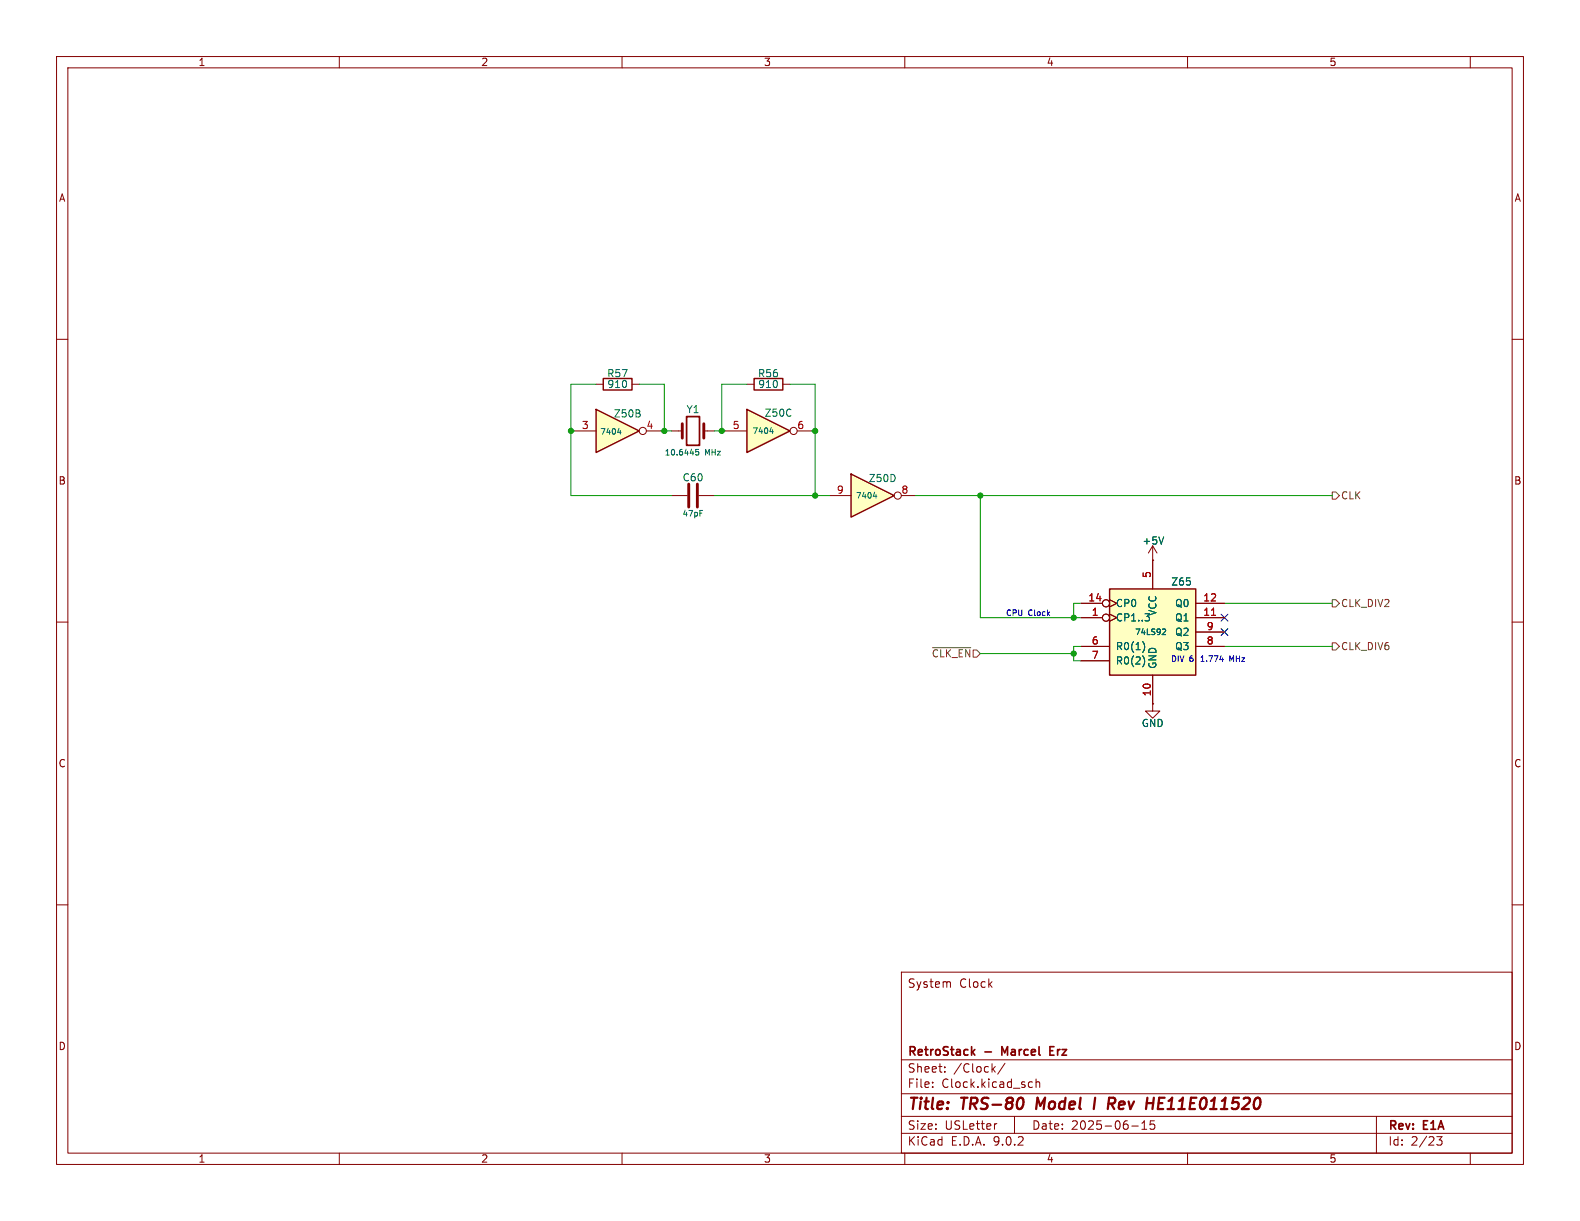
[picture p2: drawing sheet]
<svg xmlns="http://www.w3.org/2000/svg" width="279mm" height="216mm" viewBox="0 0 279 216" stroke-linecap="round" stroke-linejoin="round" font-family="sans-serif">
<g fill="none" stroke="#840000" stroke-width=".18">
<path d="M10 10h259.4v195.9h-259.4zM12 12h255.4v191.9h-255.4zM60 10v2M110 10v2M160 10v2M210 10v2M260 10v2M10 60h2M267.4 60h2M10 110h2M267.4 110h2M203.8 124.5v1.2h1.3l-1.3 1.3-1.2-1.3h1.2"/>
<path d="M203.8 124.5h.1M10 160h2M159.4 171.9h108v32h-108zM167.9 173.6l.2 .2v.8M267.4 160h2M159.4 197.4h108M159.4 193.4h108M159.4 187.4h108M164.9 192.1v.2M164.9 191.4v.1M167.1 189.4v.2M167.1 188.7v.1"/>
<path d="M175.6 189l.4 .6M176 188.6l-.6 .6M176.3 198.7l-.3 .1M177.7 188l-1.3 1.9M179.4 197.4v3M182.1 191.3l.5 .1M182.6 192.2l-.5 .1M183.2 191.4l.2-.1 .4 .1 .1 .9M183.2 190.8v1.5M200.1 199.1h1.2M201.9 199.7h.9M201.9 198.6l.5-.4v1.5"/>
<path d="M204.1 198.2h-.7v.7l.2-.1h.5l.1 .2-.1 .5-.2 .2-.5-.2M243.4 197.4v6.5M60 203.9v2M110 203.9v2M159.4 200.4h108M160 203.9v2M210 203.9v2M254.1 201h.9l-.5 .6 .4 .1v.6l-.2 .2-.6-.1M260 203.9v2"/>
</g>
<path d="M180.8 194.2a1.31 1.31 0 0 1 0 1.5M183.5 194.1l-.3 2M193.7 194.1l-.3 2M197.1 194.2a.53 .53 0 0 1 0 .8M204.9 195.1h.6M205.9 194.1h-.9l-.3 2h1" fill="none" stroke="#840000" stroke-width=".4"/>
<path d="M172 186l.4 .6M172.4 185.6l-.6 .5M177.7 186.1l-.5-1v1.5M185.7 185.8h.5M186.4 185.1h-.7v1.5h.7" fill="none" stroke="#840000" stroke-width=".3"/>
<path d="M105.4 72.4l7.6 3.8-7.6 3.8z" fill="#ffffc2"/>
<path d="M105.4 72.4l7.6 3.8-7.6 3.8zM133.3 66.9h5.1v2.1h-5.1z" fill="none" stroke="#840000" stroke-width=".25"/>
<g fill="none" stroke="#840000" stroke-width=".18">
<path d="M101.6 76.2h3.8M114.3 76.2h2.5M132.1 67.9h1.2M138.4 67.9h1.3"/>
<circle cx="113.7" cy="76.2" r=".63"/>
</g>
<path d="M109.2 76.4h.6M109.7 76.1v.7" fill="none" stroke="#006464" stroke-width=".18"/>
<path d="M132.1 72.4l7.6 3.8-7.6 3.8z" fill="#ffffc2"/>
<path d="M132.1 72.4l7.6 3.8-7.6 3.8z" fill="none" stroke="#840000" stroke-width=".25"/>
<g fill="none" stroke="#840000" stroke-width=".18">
<path d="M118.7 76.2h1.9M124.5 76.2h1.9M128.3 76.2h3.8M141 76.2h2.5M118.7 87.6h2.8M123.6 87.6h2.8"/>
<circle cx="140.3" cy="76.2" r=".63"/>
</g>
<path d="M123.5 79.5h-.4l-.1 .4h.5v.5l-.1 .1-.4-.1M136.1 76.3h.7M136.6 76v.7M123.8 90.3h.4" fill="none" stroke="#006464" stroke-width=".18"/>
<path d="M120.6 74.9v2.6M124.5 74.9v2.6M121.8 85.6v4.1M123.3 85.6v4.1" fill="none" stroke="#840000" stroke-width=".51"/>
<path d="M121.4 73.7h2.3v5h-2.3z" fill="none" stroke="#840000" stroke-width=".3"/>
<path d="M150.5 83.8l7.6 3.8-7.6 3.8z" fill="#ffffc2"/>
<path d="M106.7 66.9h5.1v2.1h-5.1zM150.5 83.8l7.6 3.8-7.6 3.8z" fill="none" stroke="#840000" stroke-width=".25"/>
<g fill="none" stroke="#840000" stroke-width=".18">
<path d="M105.4 67.9h1.3M111.8 67.9h1.2M146.7 87.6h3.8M159.4 87.6h2.5M203.8 99.1h.1M203.8 96.5l-.7 1.3M203.8 96.5l.8 1.3M203.8 96.5v2.6"/>
<circle cx="158.7" cy="87.6" r=".63"/>
</g>
<path d="M154.4 87.8h.7M154.9 87.4v.7M205.8 94.9l-.4 1.3" fill="none" stroke="#006464" stroke-width=".18"/>
<path d="M196.2 104.1h15.3v15.3h-15.3z" fill="#ffffc2"/>
<path d="M196.2 104.1h15.3v15.3h-15.3z" fill="none" stroke="#840000" stroke-width=".25"/>
<g fill="none" stroke="#840000" stroke-width=".18">
<path d="M203.8 99.1h.1M203.8 99.1v5M191.1 106.7h3.8M191.1 109.2h3.8M191.1 114.3h5.1M191.1 116.8h5.1M196.2 106l1.3 .7-1.3 .6M196.2 108.6l1.3 .6-1.3 .7M203.8 119.4v5.1M211.5 106.7h5M211.5 109.2h5M211.5 114.3h5"/>
<path d="M211.5 111.8h5M203.8 124.5h.1"/>
<circle cx="195.6" cy="106.7" r=".63"/>
<circle cx="195.6" cy="109.2" r=".63"/>
</g>
<path d="M205.8 94.9l-.4 1.3M202.1 113.5a1.49 1.49 0 0 1 0 1.8M202.1 116a1.49 1.49 0 0 1 0 1.8M202.5 108.5h.8M203.3 109.6l-.2 .1M205.7 111.2l.3 .1 .1 .2-.6 .7h.6" fill="none" stroke="#006464" stroke-width=".18"/>
<path d="M214.2 108.8h.8" fill="none" stroke="#a90000" stroke-width=".18"/>
<path d="M235.6 87h.6l.7 .6-.7 .7h-.6zM164.9 114.5h6.8M235.6 106h.6l.7 .7-.7 .6h-.6zM235.6 113.7h.6l.7 .6-.7 .6h-.6z" fill="none" stroke="#725600" stroke-width=".18"/>
<g fill="none" stroke="#009600" stroke-width=".18">
<path d="M101 76.2h.6M105.4 67.9h-4.4v19.7h17.7M113 67.9h4.5v8.3M116.8 76.2h1.9M126.4 76.2h1.9M132.1 67.9h-4.5v8.3M139.7 67.9h4.4v19.7M143.5 76.2h.6M126.4 87.6h20.3M161.9 87.6h73.7M173.4 87.6v21.6h17.7M173.4 115.6h16.5"/>
<path d="M191.1 114.3h-1.2v2.5h1.2M191.1 106.7h-1.2v2.5M216.5 114.3h19.1M216.5 106.7h19.1"/>
</g>
<path d="M215.9 108.6l1.2 1.2M215.9 111.2l1.2 1.2M217.1 108.6l-1.2 1.2M217.1 111.2l-1.2 1.2" fill="none" stroke="#000084" stroke-width=".18"/>
<path d="M215.7 116.6h.6M216.2 116.3v.7" fill="none" stroke="#0000c2" stroke-width=".18"/>
<g fill="#009600" stroke="#009600" stroke-width=".18">
<circle cx="189.9" cy="109.2" r=".46"/>
<circle cx="189.9" cy="115.6" r=".46"/>
<circle cx="173.4" cy="87.6" r=".46"/>
<circle cx="144.1" cy="87.6" r=".46"/>
<circle cx="144.1" cy="76.2" r=".46"/>
<circle cx="117.5" cy="76.2" r=".46"/>
<circle cx="127.6" cy="76.2" r=".46"/>
<circle cx="101" cy="76.2" r=".46"/>
</g>
<g font-size="2.8" fill="#840000">
<text x="160.4" y="196.8">Title:</text>
<text x="170.1" y="196.8">TRS-80</text>
<text x="184.1" y="196.8">Model</text>
<text x="195.1" y="196.8">I</text>
<text x="198.4" y="196.8">Rev</text>
<text x="205.9" y="196.8">HE11E011520</text>
</g>
<g font-size="2.1" fill="#840000">
<text x="160.4" y="174.9">System</text>
<text x="169.6" y="174.9">Clock</text>
<text x="160.4" y="189.9">Sheet:</text>
<text x="160.4" y="187.1">RetroStack</text>
<text x="168.6" y="189.9">/Clock/</text>
<text x="174.2" y="187.1">-</text>
<text x="177.8" y="187.1">Marcel</text>
<text x="186.9" y="187.1">Erz</text>
<text x="160.4" y="192.6">File:</text>
<text x="166.5" y="192.6">Clock.kicad_sch</text>
<text x="160.4" y="202.8">KiCad</text>
<text x="160.4" y="200">Size:</text>
<text x="167.1" y="200">USLetter</text>
<text x="168.1" y="202.8">E.D.A.</text>
<text x="175.7" y="202.8">9.0.2</text>
<text x="182.4" y="200">Date:</text>
<text x="189.4" y="200">2025-06-15</text>
<text x="245.4" y="200.2">Rev:</text>
<text x="245.4" y="202.8">Id:</text>
<text x="249.5" y="202.8">2/23</text>
<text x="251.8" y="200.2">E1A</text>
</g>
<g font-size="1.8" fill="#840000">
<text x="35" y="11.9">1</text>
<text x="85" y="11.9">2</text>
<text x="135" y="11.9">3</text>
<text x="185" y="11.9">4</text>
<text x="235" y="11.9">5</text>
<text x="10.3" y="35.9">A</text>
<text x="267.7" y="35.9">A</text>
<text x="10.3" y="85.9">B</text>
<text x="267.7" y="85.9">B</text>
<text x="10.3" y="135.9">C</text>
<text x="267.7" y="135.9">C</text>
<text x="10.3" y="185.9">D</text>
<text x="267.7" y="185.9">D</text>
<text x="35" y="205.8">1</text>
<text x="85" y="205.8">2</text>
<text x="135" y="205.8">3</text>
<text x="185" y="205.8">4</text>
<text x="235" y="205.8">5</text>
</g>
<g font-size="1.8" fill="#006464">
<text x="107.3" y="66.9">R57</text>
<text x="107.3" y="68.8">910</text>
<text x="133.9" y="66.9">R56</text>
<text x="134" y="68.8">910</text>
<text x="108.4" y="74">Z50B</text>
<text x="121.3" y="73.3">Y1</text>
<text x="135.1" y="73.9">Z50C</text>
<text x="120.6" y="85.3">C60</text>
<text x="153.5" y="85.4">Z50D</text>
<text x="201.9" y="96.5">+5V</text>
<text x="197.2" y="107.5">CP0</text>
<text x="207" y="103.7">Z65</text>
<text x="207.7" y="107.5">Q0</text>
<text x="197.2" y="110.1">CP1..3</text>
<text x="204.7" y="109" transform="rotate(-90 204.7 109)">VCC</text>
<text x="207.7" y="110.1">Q1</text>
<text x="207.7" y="112.6">Q2</text>
<text x="197.2" y="115.2">R0(1)</text>
<text x="197.2" y="117.7">R0(2)</text>
<text x="204.7" y="118.4" transform="rotate(-90 204.7 118.4)">GND</text>
<text x="207.7" y="115.2">Q3</text>
<text x="201.8" y="128.8">GND</text>
</g>
<g font-size="1.8" fill="#a90000">
<text x="102.8" y="75.9">3</text>
<text x="114.2" y="75.9">4</text>
<text x="129.5" y="75.9">5</text>
<text x="140.9" y="75.9">6</text>
<text x="147.9" y="87.4">9</text>
<text x="159.3" y="87.4">8</text>
<text x="192.4" y="106.4">14</text>
<text x="203.6" y="102.3" transform="rotate(-90 203.6 102.3)">5</text>
<text x="212.7" y="106.4">12</text>
<text x="193" y="109">1</text>
<text x="212.7" y="109">11</text>
<text x="213.3" y="111.5">9</text>
<text x="193" y="114">6</text>
<text x="193" y="116.6">7</text>
<text x="213.3" y="114">8</text>
<text x="203.6" y="123.2" transform="rotate(-90 203.6 123.2)">10</text>
</g>
<g font-size="1.8" fill="#725600">
<text x="237" y="88.5">CLK</text>
<text x="237" y="107.5">CLK_DIV2</text>
<text x="164.7" y="116.4">~{CLK_EN}</text>
<text x="237" y="115.2">CLK_DIV6</text>
</g>
<g font-size="1.4" fill="#006464">
<text x="106" y="77.1">7404</text>
<text x="133" y="76.9">7404</text>
<text x="117.5" y="80.7">10.6445</text>
<text x="124.7" y="80.7">MHz</text>
<text x="151.3" y="88.4">7404</text>
<text x="120.6" y="91.5">47pF</text>
<text x="200.6" y="112.5">74LS92</text>
</g>
<g font-size="1.4" fill="#0000c2">
<text x="177.8" y="109">CPU</text>
<text x="181.9" y="109">Clock</text>
<text x="207" y="117.1">DIV</text>
<text x="210.4" y="117.1">6</text>
<text x="212.1" y="117.1">1.774</text>
<text x="217.4" y="117.1">MHz</text>
</g>
</svg>
